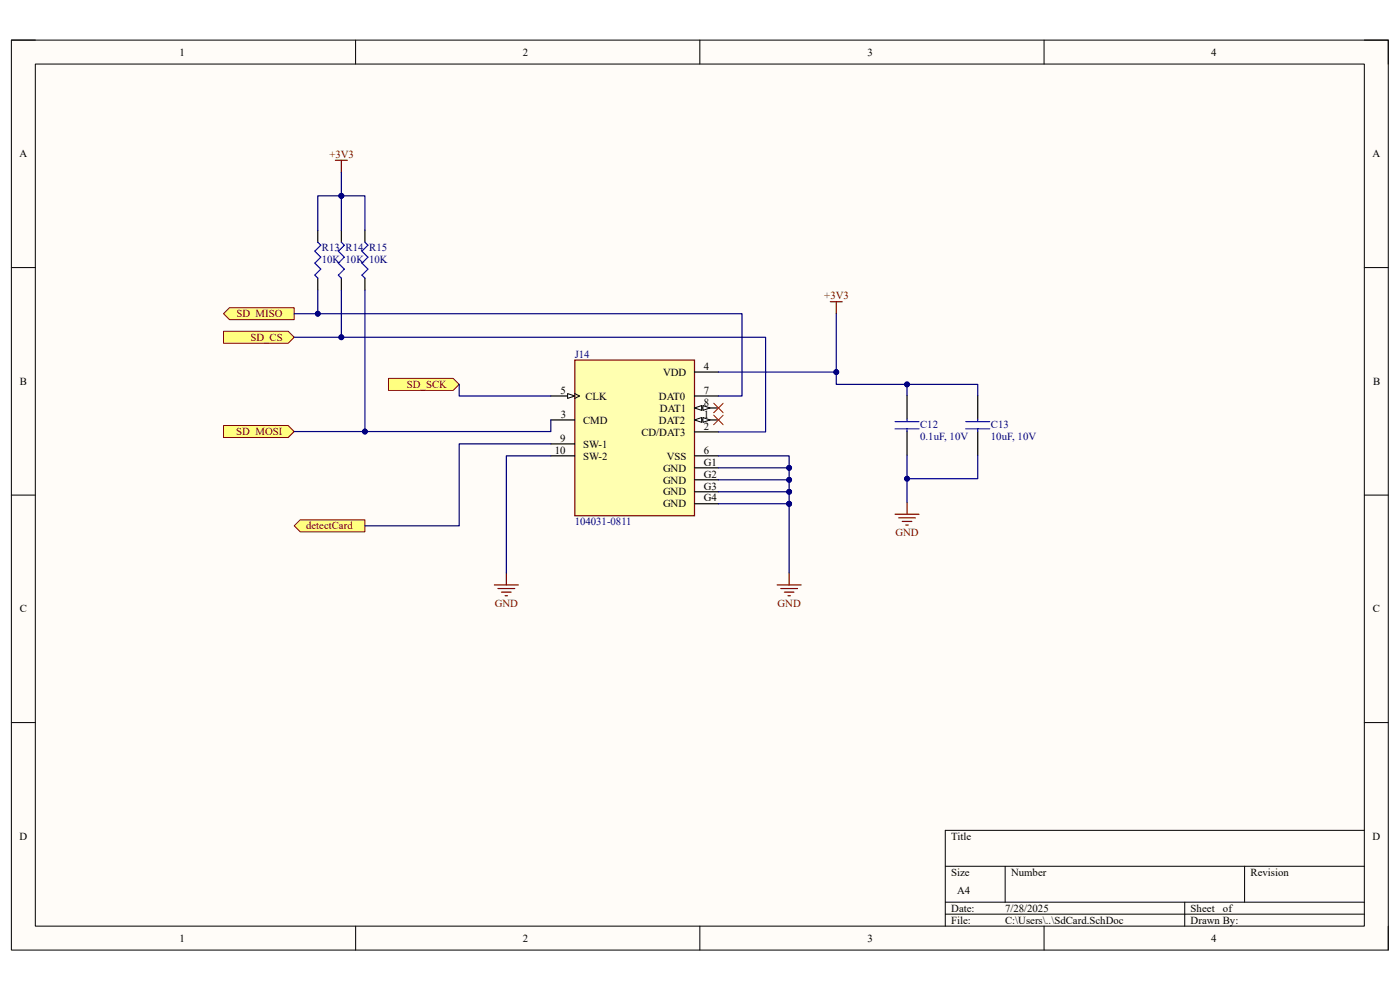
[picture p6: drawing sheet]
<svg xmlns="http://www.w3.org/2000/svg" width="297mm" height="210mm" viewBox="0 0 297 210" stroke-linecap="round" stroke-linejoin="round" font-family="sans-serif">
<path d="M2.4 8.5h292.1v193h-292.1z" fill-rule="evenodd" fill="#fffcf8"/>
<path d="M2.4 8.5h292.1v193h-292.1z" fill="none" stroke="#000" stroke-width=".21"/>
<path d="M7.5 13.6h281.9v182.9h-281.9z" fill-rule="evenodd" fill="#fffcf8"/>
<g fill="none" stroke="#000" stroke-width=".21">
<path d="M2.4 8.5h5.1M7.5 13.6h281.9v182.9h-281.9zM75.4 8.5v5.1M148.5 8.5v5.1M221.5 8.5v5.1M289.4 8.5h5.1v5.1M2.4 56.8h5.1M289.4 56.8h5.1M2.4 105h5.1M289.4 105h5.1M2.4 153.3h5.1M289.4 153.3h5.1"/>
<path d="M289.4 176.1h-88.9v20.4M75.4 196.5v5M148.5 196.5v5M200.5 183.8h88.9M200.5 191.4h88.9M200.5 193.9h88.9M213.2 183.8v7.6M221.5 196.5v5M251.3 191.4v5.1M264 183.8v7.6M294.5 196.5v5"/>
</g>
<path d="M121.9 76.4h25.4v33h-25.4z" fill-rule="evenodd" fill="#ffffb0"/>
<path d="M121.9 76.4h25.4v33h-25.4z" fill="none" stroke="#800000" stroke-width=".25"/>
<path d="M116.9 84h5" fill="none" stroke="#000" stroke-width=".25"/>
<path d="M120.4 83.5l1.5 .5-1.5 .5z" fill="#f8fcff"/>
<path d="M120.4 83.5l1.5 .5-1.5 .5zM121.9 83.5l1.1 .5-1.1 .5" fill="none" stroke="#000" stroke-width=".21"/>
<path d="M147.3 78.9h5.1M116.9 89.1h5M116.9 94.2h5M116.9 96.7h5M147.3 84h5.1M147.3 86.5h5.1" fill="none" stroke="#000" stroke-width=".25"/>
<path d="M147.3 86.5l1.6-.5v1.1z" fill="#f8fcff"/>
<path d="M147.3 86.5l1.6-.5v1.1z" fill="none" stroke="#000" stroke-width=".21"/>
<path d="M149.1 86l1.5 .5-1.5 .6z" fill="#f8fcff"/>
<path d="M149.1 86l1.5 .5-1.5 .6z" fill="none" stroke="#000" stroke-width=".21"/>
<path d="M147.3 89.1h5.1" fill="none" stroke="#000" stroke-width=".25"/>
<path d="M147.3 89.1l1.6-.5v1z" fill="#f8fcff"/>
<path d="M147.3 89.1l1.6-.5v1z" fill="none" stroke="#000" stroke-width=".21"/>
<path d="M149.1 88.6l1.5 .5-1.5 .5z" fill="#f8fcff"/>
<path d="M149.1 88.6l1.5 .5-1.5 .5z" fill="none" stroke="#000" stroke-width=".21"/>
<path d="M147.3 91.6h5.1M147.3 96.7h5.1M147.3 99.2h5.1M192.4 83.9v5M192.4 91.5v5.1M207.4 83.9v5M207.4 91.5v5.1M147.3 101.8h5.1M147.3 104.3h5.1M147.3 106.9h5.1" fill="none" stroke="#000" stroke-width=".25"/>
<g fill="none" stroke="#800000" stroke-width=".25">
<path d="M176.1 64h2.6M177.4 64v2.5M189.9 109.1h5.1M190.6 109.9h3.6M191.4 110.6h2M192.2 111.4h.5M192.4 106.6v2.5M104.9 124.1h5.1M105.6 124.9h3.6M106.4 125.6h2M107.2 126.4h.5M107.4 121.5v2.6"/>
<path d="M164.9 124.1h5.1M165.6 124.9h3.6M166.4 125.6h2M167.2 126.4h.5M167.4 121.5v2.6"/>
</g>
<path d="M189.9 91h5.1M189.9 89.4h5.1M192.4 88.9v.5M192.4 91v.5M204.9 91h5.1M204.9 89.4h5.1M207.4 88.9v.5M207.4 91v.5" fill="none" stroke="#00f" stroke-width=".25"/>
<path d="M63.7 110.3h13.7v2.5h-13.7l-1.3-1.3z" fill-rule="evenodd" fill="#ffff80"/>
<path d="M63.7 110.3h13.7v2.5h-13.7l-1.3-1.3z" fill="none" stroke="#800000" stroke-width=".21"/>
<path d="M82.4 80.3h13.7l1.3 1.2-1.3 1.3h-13.7z" fill-rule="evenodd" fill="#ffff80"/>
<path d="M82.4 80.3h13.7l1.3 1.2-1.3 1.3h-13.7z" fill="none" stroke="#800000" stroke-width=".21"/>
<path d="M47.4 90.3h13.7l1.3 1.2-1.3 1.3h-13.7z" fill-rule="evenodd" fill="#ffff80"/>
<path d="M47.4 90.3h13.7l1.3 1.2-1.3 1.3h-13.7z" fill="none" stroke="#800000" stroke-width=".21"/>
<path d="M47.4 66.5l1.3-1.2h13.7v2.5h-13.7z" fill-rule="evenodd" fill="#ffff80"/>
<path d="M47.4 66.5l1.3-1.2h13.7v2.5h-13.7z" fill="none" stroke="#800000" stroke-width=".21"/>
<path d="M47.4 70.3h13.7l1.3 1.2-1.3 1.3h-13.7z" fill-rule="evenodd" fill="#ffff80"/>
<path d="M47.4 70.3h13.7l1.3 1.2-1.3 1.3h-13.7z" fill="none" stroke="#800000" stroke-width=".21"/>
<path d="M151.4 85.5l2 2.1M151.4 88.1l2 2M153.4 85.5l-2 2.1M153.4 88.1l-2 2" fill="none" stroke="#f00" stroke-width=".21"/>
<path d="M67.4 48.8v2.6M67.4 59v2.5M72.4 48.8v2.6M72.4 59v2.5M77.4 48.8v2.6M77.4 59v2.5" fill="none" stroke="#000" stroke-width=".25"/>
<path d="M67.4 51.4l.7 .6-1.3 1.3 1.3 1.3-1.3 1.2 1.3 1.3-1.3 1.3 .6 .6M72.4 51.4l.7 .6-1.3 1.3 1.3 1.3-1.3 1.2 1.3 1.3-1.3 1.3 .6 .6M77.4 51.4l.7 .6-1.3 1.3 1.3 1.3-1.3 1.2 1.3 1.3-1.3 1.3 .6 .6" fill="none" stroke="#00f" stroke-width=".25"/>
<path d="M71.1 34h2.6M72.4 34v2.5" fill="none" stroke="#800000" stroke-width=".25"/>
<path d="M67.4 61.5v5" fill="none" stroke="#000080" stroke-width=".25"/>
<circle cx="67.4" cy="66.5" r=".51" fill="#000080"/>
<circle cx="67.4" cy="66.5" r=".51" fill="none" stroke="#000080" stroke-width=".21"/>
<path d="M72.4 36.5v5" fill="none" stroke="#000080" stroke-width=".25"/>
<circle cx="72.4" cy="41.5" r=".51" fill="#000080"/>
<circle cx="72.4" cy="41.5" r=".51" fill="none" stroke="#000080" stroke-width=".21"/>
<path d="M116.9 96.7h-9.5v24.8M116.9 94.2h-19.5v17.3h-20M167.4 106.9v14.6" fill="none" stroke="#000080" stroke-width=".25"/>
<circle cx="167.4" cy="106.9" r=".51" fill="#000080"/>
<circle cx="167.4" cy="106.9" r=".51" fill="none" stroke="#000080" stroke-width=".21"/>
<path d="M152.4 106.9h15" fill="none" stroke="#000080" stroke-width=".25"/>
<circle cx="167.4" cy="106.9" r=".51" fill="#000080"/>
<circle cx="167.4" cy="106.9" r=".51" fill="none" stroke="#000080" stroke-width=".21"/>
<path d="M152.4 96.7h15v2.5" fill="none" stroke="#000080" stroke-width=".25"/>
<circle cx="167.4" cy="99.2" r=".51" fill="#000080"/>
<circle cx="167.4" cy="99.2" r=".51" fill="none" stroke="#000080" stroke-width=".21"/>
<path d="M152.4 99.2h15v2.6h-15" fill="none" stroke="#000080" stroke-width=".25"/>
<circle cx="167.4" cy="101.8" r=".51" fill="#000080"/>
<circle cx="167.4" cy="101.8" r=".51" fill="none" stroke="#000080" stroke-width=".21"/>
<circle cx="167.4" cy="99.2" r=".51" fill="#000080"/>
<circle cx="167.4" cy="99.2" r=".51" fill="none" stroke="#000080" stroke-width=".21"/>
<path d="M167.4 101.8v2.5" fill="none" stroke="#000080" stroke-width=".25"/>
<circle cx="167.4" cy="104.3" r=".51" fill="#000080"/>
<circle cx="167.4" cy="104.3" r=".51" fill="none" stroke="#000080" stroke-width=".21"/>
<circle cx="167.4" cy="101.8" r=".51" fill="#000080"/>
<circle cx="167.4" cy="101.8" r=".51" fill="none" stroke="#000080" stroke-width=".21"/>
<path d="M192.4 96.6v10" fill="none" stroke="#000080" stroke-width=".25"/>
<circle cx="192.4" cy="101.5" r=".51" fill="#000080"/>
<circle cx="192.4" cy="101.5" r=".51" fill="none" stroke="#000080" stroke-width=".21"/>
<path d="M207.4 96.6v4.9h-15" fill="none" stroke="#000080" stroke-width=".25"/>
<circle cx="192.4" cy="101.5" r=".51" fill="#000080"/>
<circle cx="192.4" cy="101.5" r=".51" fill="none" stroke="#000080" stroke-width=".21"/>
<path d="M177.4 66.5v12.4h-25" fill="none" stroke="#000080" stroke-width=".25"/>
<circle cx="177.4" cy="78.9" r=".51" fill="#000080"/>
<circle cx="177.4" cy="78.9" r=".51" fill="none" stroke="#000080" stroke-width=".21"/>
<path d="M97.4 81.5v2.5h19.5M152.4 104.3h15v2.6" fill="none" stroke="#000080" stroke-width=".25"/>
<circle cx="167.4" cy="104.3" r=".51" fill="#000080"/>
<circle cx="167.4" cy="104.3" r=".51" fill="none" stroke="#000080" stroke-width=".21"/>
<circle cx="167.4" cy="106.9" r=".51" fill="#000080"/>
<circle cx="167.4" cy="106.9" r=".51" fill="none" stroke="#000080" stroke-width=".21"/>
<path d="M72.4 61.5v10" fill="none" stroke="#000080" stroke-width=".25"/>
<circle cx="72.4" cy="71.5" r=".51" fill="#000080"/>
<circle cx="72.4" cy="71.5" r=".51" fill="none" stroke="#000080" stroke-width=".21"/>
<path d="M77.4 61.5v30" fill="none" stroke="#000080" stroke-width=".25"/>
<circle cx="77.4" cy="91.5" r=".51" fill="#000080"/>
<circle cx="77.4" cy="91.5" r=".51" fill="none" stroke="#000080" stroke-width=".21"/>
<path d="M72.4 41.5v7.3" fill="none" stroke="#000080" stroke-width=".25"/>
<circle cx="72.4" cy="41.5" r=".51" fill="#000080"/>
<circle cx="72.4" cy="41.5" r=".51" fill="none" stroke="#000080" stroke-width=".21"/>
<path d="M67.4 48.8v-7.3h10v7.3" fill="none" stroke="#000080" stroke-width=".25"/>
<circle cx="72.4" cy="41.5" r=".51" fill="#000080"/>
<circle cx="72.4" cy="41.5" r=".51" fill="none" stroke="#000080" stroke-width=".21"/>
<path d="M177.4 78.9v2.6h30v2.4" fill="none" stroke="#000080" stroke-width=".25"/>
<circle cx="177.4" cy="78.9" r=".51" fill="#000080"/>
<circle cx="177.4" cy="78.9" r=".51" fill="none" stroke="#000080" stroke-width=".21"/>
<circle cx="192.4" cy="81.5" r=".51" fill="#000080"/>
<circle cx="192.4" cy="81.5" r=".51" fill="none" stroke="#000080" stroke-width=".21"/>
<path d="M192.4 81.5v2.4" fill="none" stroke="#000080" stroke-width=".25"/>
<circle cx="192.4" cy="81.5" r=".51" fill="#000080"/>
<circle cx="192.4" cy="81.5" r=".51" fill="none" stroke="#000080" stroke-width=".21"/>
<path d="M116.9 89.1v2.4h-54.5" fill="none" stroke="#000080" stroke-width=".25"/>
<circle cx="77.4" cy="91.5" r=".51" fill="#000080"/>
<circle cx="77.4" cy="91.5" r=".51" fill="none" stroke="#000080" stroke-width=".21"/>
<path d="M62.4 66.5h95v17.5h-5" fill="none" stroke="#000080" stroke-width=".25"/>
<circle cx="67.4" cy="66.5" r=".51" fill="#000080"/>
<circle cx="67.4" cy="66.5" r=".51" fill="none" stroke="#000080" stroke-width=".21"/>
<path d="M62.4 71.5h100v20.1h-10" fill="none" stroke="#000080" stroke-width=".25"/>
<circle cx="72.4" cy="71.5" r=".51" fill="#000080"/>
<circle cx="72.4" cy="71.5" r=".51" fill="none" stroke="#000080" stroke-width=".21"/>
<g font-size="2.3">
<text x="38.1" y="11.8">1</text>
<text x="110.9" y="11.8">2</text>
<text x="184" y="11.8">3</text>
<text x="256.9" y="11.8">4</text>
<text x="4.1" y="33.4">A</text>
<text x="291.2" y="33.4">A</text>
<text x="4.2" y="81.7">B</text>
<text x="118.9" y="83.5">5</text>
<text x="140.7" y="79.7">VDD</text>
<text x="149.4" y="78.4">4</text>
<text x="149.4" y="83.5">7</text>
<text x="291.3" y="81.7">B</text>
<text x="119" y="88.6">3</text>
<text x="123.7" y="89.9">CMD</text>
<text x="124.2" y="84.8">CLK</text>
<text x="139.8" y="84.8">DAT0</text>
<text x="139.8" y="89.9">DAT2</text>
<text x="140" y="87.3">DAT1</text>
<text x="149.4" y="86.1">8</text>
<text x="149.4" y="88.6">1</text>
<text x="118.9" y="93.7">9</text>
<text x="123.7" y="95">SW-1</text>
<text x="136.1" y="92.4">CD/DAT3</text>
<text x="149.4" y="91.1">2</text>
<text x="117.7" y="96.2">10</text>
<text x="123.7" y="97.5">SW-2</text>
<text x="140.7" y="100">GND</text>
<text x="141.5" y="97.5">VSS</text>
<text x="149.4" y="96.2">6</text>
<text x="149.4" y="98.8">G1</text>
<text x="149.4" y="101.3">G2</text>
<text x="140.7" y="102.6">GND</text>
<text x="140.7" y="105.1">GND</text>
<text x="140.7" y="107.7">GND</text>
<text x="149.4" y="103.8">G3</text>
<text x="149.4" y="106.4">G4</text>
<text x="4.2" y="129.9">C</text>
<text x="291.3" y="129.9">C</text>
<text x="4.1" y="178.2">D</text>
<text x="201.8" y="178.2">Title</text>
<text x="291.2" y="178.2">D</text>
<text x="201.8" y="185.8">Size</text>
<text x="214.5" y="185.8">Number</text>
<text x="265.3" y="185.8">Revision</text>
<text x="203.1" y="189.6">A4</text>
<text x="201.8" y="193.4">Date:</text>
<text x="201.8" y="196">File:</text>
<text x="213.2" y="196">C:\Users\..\SdCard.SchDoc</text>
<text x="213.2" y="193.4">7/28/2025</text>
<text x="252.6" y="196">Drawn By:</text>
<text x="252.6" y="193.4">Sheet</text>
<text x="259.5" y="193.4">of</text>
<text x="38.1" y="199.8">1</text>
<text x="110.9" y="199.8">2</text>
<text x="184" y="199.8">3</text>
<text x="256.9" y="199.8">4</text>
</g>
<g font-size="2.3" fill="#800000">
<text x="69.9" y="33.5">+3V3</text>
<text x="174.9" y="63.5">+3V3</text>
<text x="50.2" y="67.3">SD_MISO</text>
<text x="53.1" y="72.3">SD_CS</text>
<text x="86.3" y="82.3">SD_SCK</text>
<text x="50.1" y="92.3">SD_MOSI</text>
<text x="64.9" y="112.3">detectCard</text>
<text x="190" y="113.7">GND</text>
<text x="105" y="128.7">GND</text>
<text x="165" y="128.7">GND</text>
</g>
<g font-size="2.3" fill="#000080">
<text x="68.3" y="53.2">R13 R14 R15</text>
<text x="68.3" y="55.7">10K 10K 10K</text>
<text x="121.9" y="75.9">J14</text>
<text x="195.2" y="90.7">C12</text>
<text x="195.2" y="93.3">0.1uF, 10V</text>
<text x="210.2" y="90.7">C13</text>
<text x="210.2" y="93.3">10uF, 10V</text>
<text x="121.9" y="111.5">104031-0811</text>
</g>
</svg>
